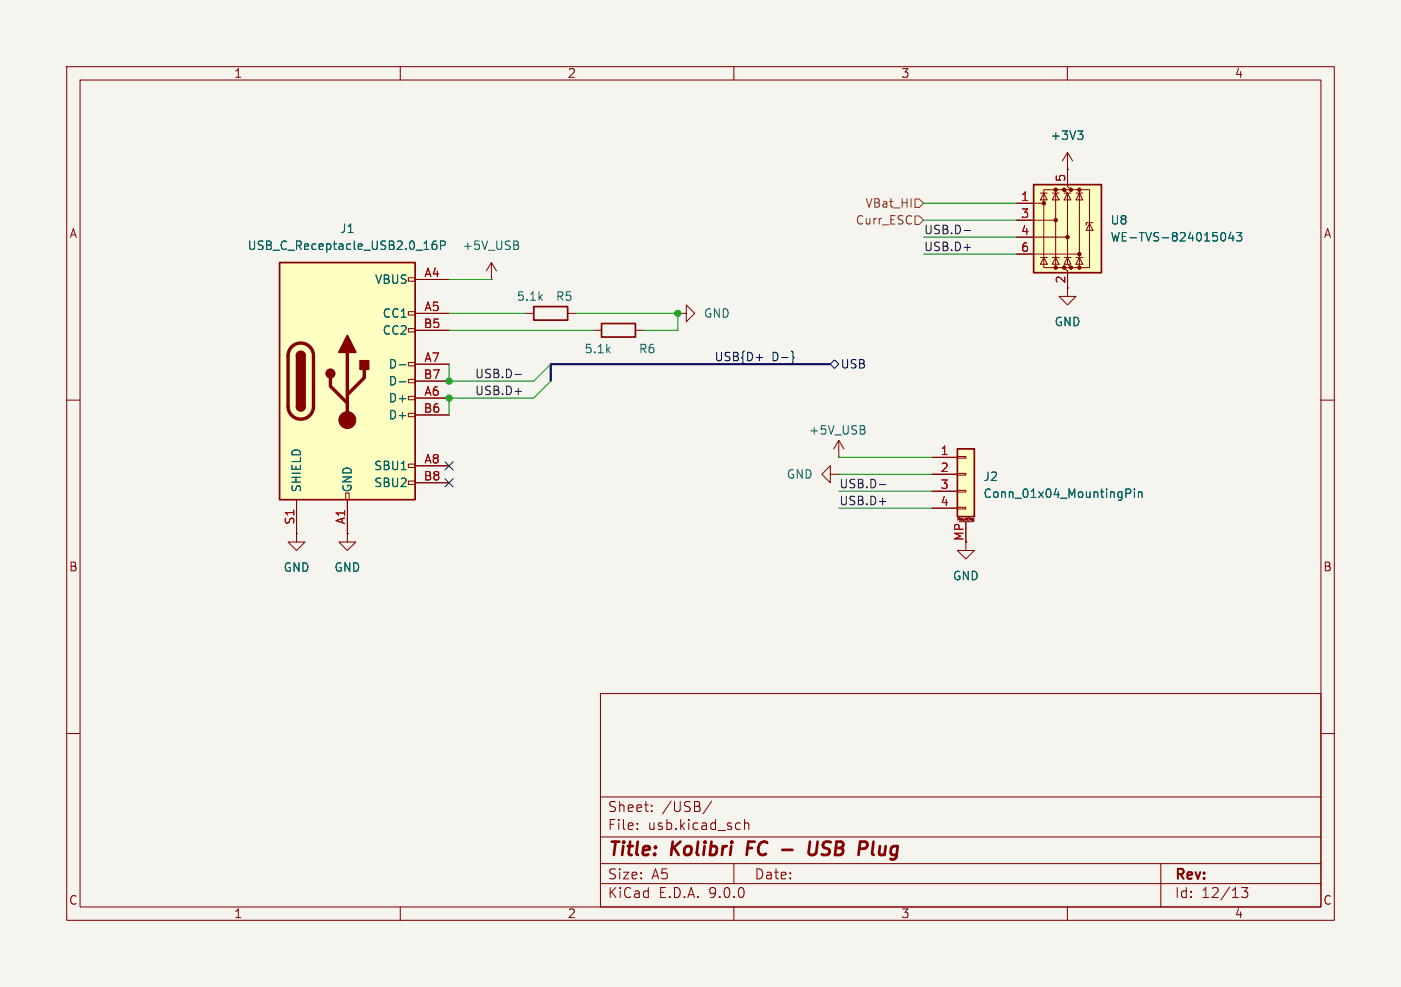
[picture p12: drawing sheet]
<svg xmlns="http://www.w3.org/2000/svg" width="210mm" height="148mm" viewBox="0 0 210 148" stroke-linecap="round" stroke-linejoin="round" font-family="sans-serif">
<path d="M0 0h210v148h-210z" fill="#f5f4ef" stroke="#f5f4ef" stroke-width=".15"/>
<g fill="none" stroke="#840000" stroke-width=".15">
<path d="M10 10h190v128h-190zM12 12h186v124h-186zM60 10v2M110 10v2M160 10v2M10 60h2M198 60h2M10 110h2M90 104h108v32h-108zM90 119.5h108M198 110h2M60 136v2"/>
<path d="M90 132.5h108M90 129.5h108M90 125.5h108M95.5 124.2v.2M95.5 123.5v.1M97.7 121.5v.2M97.7 120.8v.1M106.7 120.1l-1.3 1.9M110 136v2M110 129.5v3M110.8 123.4l.2 .1M111 124.3l-.2 .1"/>
<path d="M111.6 122.9v1.5M111.6 123.5a.37 .37 0 0 1 .7 .1v.8M160 136v2M174 129.5v6.5M186.1 133.1h.9l-.5 .6a.41 .41 0 0 1 .5 .2v.4l-.1 .2-.6 .1-.2-.2"/>
</g>
<path d="M112.2 126.2l-.3 2M117.3 127.4h1.5M121.4 126.2l-.2 1.6 .2 .3a.66 .66 0 0 0 1-.3l.2-1.6M130.9 126.2l-.2 1.7 .3 .3" fill="none" stroke="#840000" stroke-width=".4"/>
<path d="M154.9 27.7h10.2v13.2h-10.2z" fill="#ffffc2"/>
<g fill="#840000" stroke="#840000" stroke-width=".15">
<circle cx="156.5" cy="30.5" r=".25"/>
<circle cx="158.2" cy="28.4" r=".25"/>
<circle cx="158.2" cy="33" r=".25"/>
<circle cx="158.2" cy="40.1" r=".25"/>
<circle cx="159.5" cy="28.4" r=".25"/>
<circle cx="159.5" cy="40.1" r=".25"/>
<circle cx="160" cy="35.6" r=".25"/>
<circle cx="160.5" cy="28.4" r=".25"/>
<circle cx="160.5" cy="40.1" r=".25"/>
<circle cx="161.8" cy="28.4" r=".25"/>
<circle cx="161.8" cy="38.1" r=".25"/>
<circle cx="161.8" cy="40.1" r=".25"/>
</g>
<g fill="none" stroke="#840000" stroke-width=".15">
<path d="M152.4 30.5h4.1M152.4 33h5.8M152.4 35.6h7.6M152.4 38.1h9.4M156 38.6h1M156 29h1M156.5 29l.5 1h-1zM156.5 38.6l.5 1h-1zM157.7 38.6h1M157.7 29h1M158.2 29l.5 1h-1zM158.2 38.6l.5 1h-1z"/>
<path d="M158.2 28.4h-1.7v11.7h1.7M159.5 28.4h2.3v11.7h-1.3M159.5 28.4h-1.3v11.7h1.3l.5 .5v3.9h1.3l-1.3 1.2-1.3-1.2h1.3M159.5 28.4l.5 .6v10.6l.5 .5M159.5 38.6h1M159.5 29h1M160 29l.5 1h-1zM160 38.6l.5 1h-1zM160 25.4v2.5l.5 .5M161.3 38.6h1M161.3 29h1M161.8 38.6l.5 1h-1z"/>
<path d="M161.8 28.4h1.5v11.7h-1.5M161.8 29l.5 1h-1zM163.3 33.5l.5 1h-1zM163.8 33.4h-1v.4M159.5 40.1h1M44.4 80v1.3h1.3l-1.3 1.3-1.2-1.3h1.2M44.4 80h.1M52.1 80v1.3h1.2l-1.2 1.3-1.3-1.3h1.3M52.1 80h.1"/>
</g>
<path d="M154.9 27.7h10.2v13.2h-10.2z" fill="none" stroke="#840000" stroke-width=".25"/>
<path d="M183.2 34.9h.1a.69 .69 0 0 1 .5 .5 .69 .69 0 0 1-.3 .7h-.3M184.5 34.8l-.3 .9h.8M184.8 35.3v.8M185.3 34.9h.8l-.4 .5 .4 .1v.5l-.2 .1h-.4l-.2-.1" fill="none" stroke="#006464" stroke-width=".15"/>
<path d="M41.9 39.4h20.3v35.5h-20.3z" fill="#ffffc2"/>
<g fill="none" stroke="#840000" stroke-width=".15">
<path d="M160 25.4h.1M160 22.9l-.7 1.2M160 22.9l.8 1.2M160 22.9v2.5M61.2 41.7h1v.5h-1zM61.2 46.7h1v.5h-1zM61.2 49.3h1v.5h-1zM61.2 54.4h1v.5h-1zM61.2 56.9h1v.5h-1zM61.2 59.4h1v.5h-1zM62.2 41.9h5.1M62.2 47h5.1"/>
<path d="M62.2 49.5h5.1M62.2 54.6h5.1M62.2 57.2h5.1M62.2 59.7h5.1M44.4 74.9v5.1M51.8 73.9h.5v1h-.5zM52.1 74.9v5.1M61.2 62h1v.5h-1zM61.2 69.6h1v.5h-1zM61.2 72.1h1v.5h-1zM62.2 62.2h5.1M62.2 69.9h5.1"/>
<path d="M62.2 72.4h5.1"/>
</g>
<path d="M41.9 39.4h20.3v35.5h-20.3zM44.4 53.3a.64 .64 0 0 1 .7-.6 .64 .64 0 0 1 .6 .6M44.4 61a.64 .64 0 0 0 .7 .6 .64 .64 0 0 0 .6-.6" fill="none" stroke="#840000" stroke-width=".25"/>
<path d="M43.7 52a1.9 1.9 0 0 1 2.1-.4 1.9 1.9 0 0 1 1.2 1.7v7.7a1.91 1.91 0 0 1-1.9 1.9 1.91 1.91 0 0 1-1.9-1.9v-7.8a1.9 1.9 0 0 1 .5-1.2zM49.5 56.6v1.3l2.6 2.6M52.1 52.8v10.2M54.6 55.4v1.2l-2.5 2.6" fill="none" stroke="#840000" stroke-width=".51"/>
<g fill="#840000" stroke="#840000" stroke-width=".25">
<path d="M44.4 53.3h1.3v7.7h-1.3z"/>
<path d="M44.6 52.9a.64 .64 0 0 1 .7-.1 .64 .64 0 0 1 .4 .5h-1.3z"/>
<path d="M44.4 61h1.3a.64 .64 0 0 1-.6 .6 .64 .64 0 0 1-.7-.6z"/>
<path d="M52.1 50.3l1.2 2.5h-2.5z"/>
<path d="M54 54.1h1.2v1.3h-1.2z"/>
<circle cx="49.5" cy="56" r=".63"/>
</g>
<circle cx="52.1" cy="63" r="1.27" fill="#840000" stroke="#840000" stroke-width=".15"/>
<path d="M161.5 19.6h.8l-.4 .5M65.4 36.1a.5 .5 0 0 0-.6 .6v.5l.1 .1 .4 .1 .1-.1 .1-.4-.1-.2-.4-.1-.2 .3M66 36.8l.6-.1 .2-.1-.1-.3-.2-.2h-.5v1.3M162.1 20.1l.2 .3v.3l-.2 .2M59.8 54.7h1M59.8 57.2h1" fill="none" stroke="#006464" stroke-width=".15"/>
<path d="M143.5 67.3h2.5v10.2h-2.5z" fill="#ffffc2"/>
<path d="M80 46h5.1v2h-5.1zM90.2 48.5h5v2h-5zM143.5 67.3h2.5v10.2h-2.5z" fill="none" stroke="#840000" stroke-width=".25"/>
<g fill="none" stroke="#840000" stroke-width=".15">
<path d="M73.7 39.4l-.8 1.2M73.7 39.4l.7 1.2M73.7 39.4v2.5M152.4 30.5h2.5M152.4 33h2.5M152.4 35.6h2.5M152.4 38.1h2.5M160 25.4h.1M160 25.4v2.5M62.2 49.5h5.1M62.2 47h5.1M62.2 41.9h5.1"/>
<path d="M62.2 54.6h5.1M62.2 57.2h5.1M62.2 59.7h5.1M73.7 41.9h.1M78.7 47h1.3M85.1 47h1.3M88.9 49.5h1.3M95.2 49.5h1.3M101.6 47h1.3v-1.3l1.2 1.3-1.2 1.3v-1.3M101.6 47h.1M160 40.6v2.6M44.4 74.9v5.1"/>
<path d="M52.1 74.9v5.1M62.2 62.2h5.1M62.2 69.9h5.1M62.2 72.4h5.1M124.5 71.1v-1.2l-1.3 1.2 1.3 1.3v-1.3h1.2M125.7 71.1h.1M125.7 68.6h.1M125.7 66l-.7 1.3M125.7 66l.8 1.3M125.7 66v2.6M139.7 68.6h3.8M139.7 71.1h3.8"/>
<path d="M139.7 73.7h3.8M139.7 76.2h3.8M143.5 68.5h1.3v.2h-1.3zM143.5 71h1.3v.2h-1.3zM143.5 73.5h1.3v.3h-1.3zM143.5 76.1h1.3v.2h-1.3zM143.6 78v-.4l.1 .3 .1-.3v.4M143.8 78.2h2M144.8 78.2v4.4h1.2l-1.2 1.2-1.3-1.2h1.3M145.1 77.6v.4M145.3 77.6h.1M145.8 78h.1"/>
<path d="M145.8 77.8v.2M145.8 78h.2M145.8 77.8h.1M145.8 77.8h.2M146 77.8v.3h-.2M44.4 80h.1M52.1 80h.1"/>
</g>
<g fill="none" stroke="#006464" stroke-width=".15">
<path d="M161.5 19.6h.8l-.4 .5M65.4 36.1a.5 .5 0 0 0-.6 .6v.5l.1 .1 .4 .1 .1-.1 .1-.4-.1-.2-.4-.1-.2 .3M66 36.8l.6-.1 .2-.1-.1-.3-.2-.2h-.5v1.3M77.4 36.7a.34 .34 0 0 1 .4 .4 .34 .34 0 0 1-.3 .3M77.6 36.2l.1 .2-.1 .3M162.1 20.1l.2 .3v.3l-.2 .2M183.2 34.9h.1a.69 .69 0 0 1 .5 .5 .69 .69 0 0 1-.3 .7h-.3M184.5 34.8l-.3 .9h.8M184.8 35.3v.8M185.3 34.9h.8l-.4 .5 .4 .1v.5l-.2 .1h-.4l-.2-.1M59.8 54.7h1M59.8 57.2h1"/>
<path d="M129.4 64.4a.34 .34 0 0 1 .3 .3 .34 .34 0 0 1-.3 .4M129.5 63.9l.1 .2-.1 .3M168.8 74l.6-.1 .1-.2-.1-.3-.1-.1h-.5v1.3M170 73.3v.1M170 73.7v.9M170.7 73.7v.9M170.7 73.9l.1-.2 .3 .1 .1 .8"/>
</g>
<path d="M137.2 29.8h.6l.6 .7-.6 .6h-.6zM137.2 32.4h.6l.6 .6-.6 .7h-.6z" fill="none" stroke="#725600" stroke-width=".15"/>
<path d="M113.4 53.6h.9M118.7 52.6l.2 .2v.6l.1 .2-.1 .2v.6l-.2 .2M124.5 54.6l.6-.6 .6 .6-.6 .6zM66.7 69.2l1.2 1.3M66.7 71.8l1.2 1.2M67.9 69.2l-1.2 1.3M67.9 71.8l-1.2 1.2" fill="none" stroke="#000084" stroke-width=".15"/>
<path d="M144.5 34.6h1M144.5 37.1h1M77.2 58.7h1M77.2 56.2h1M131.8 72.7h1M131.8 75.2h1" fill="none" stroke="#0f0f0f" stroke-width=".15"/>
<path d="M124.5 54.6h-42v2.6" fill="none" stroke="#000084" stroke-width=".3"/>
<g fill="none" stroke="#009600" stroke-width=".15">
<path d="M138.4 35.6h14M138.4 33h14M138.4 30.5h14M138.4 38.1h14M67.3 47h11.4M67.3 49.5h21.6M67.3 41.9h6.4M67.3 54.6v2.6h12.7l2.5-2.6M82.5 57.2l-2.5 2.5h-12.7v2.5M86.4 47h15.2v2.5h-5.1M125.7 73.7h14M125.7 76.2h14"/>
<path d="M125.7 71.1h14M125.7 68.6h14"/>
</g>
<g fill="#009600" stroke="#009600" stroke-width=".15">
<circle cx="67.3" cy="59.7" r=".46"/>
<circle cx="67.3" cy="57.2" r=".46"/>
<circle cx="101.6" cy="47" r=".46"/>
</g>
<g font-size="2.8" fill="#840000">
<text x="91" y="128.9">Title:</text>
<text x="100.7" y="128.9">Kolibri</text>
<text x="112.8" y="128.9">FC</text>
<text x="123.6" y="128.9">USB</text>
<text x="132" y="128.9">Plug</text>
</g>
<g font-size="2.1" fill="#840000">
<text x="91" y="124.7">File:</text>
<text x="91" y="122">Sheet:</text>
<text x="97.1" y="124.7">usb.kicad_sch</text>
<text x="99.2" y="122">/USB/</text>
<text x="91" y="134.9">KiCad</text>
<text x="91" y="132.1">Size:</text>
<text x="97.7" y="132.1">A5</text>
<text x="98.7" y="134.9">E.D.A.</text>
<text x="106.3" y="134.9">9.0.0</text>
<text x="113" y="132.1">Date:</text>
<text x="176" y="132.3">Rev:</text>
<text x="176" y="134.9">Id:</text>
<text x="180.1" y="134.9">12/13</text>
</g>
<g font-size="1.8" fill="#840000">
<text x="35" y="11.9">1</text>
<text x="85" y="11.9">2</text>
<text x="135" y="11.9">3</text>
<text x="185" y="11.9">4</text>
<text x="10.3" y="35.9">A</text>
<text x="198.4" y="35.9">A</text>
<text x="10.3" y="85.9">B</text>
<text x="198.3" y="85.9">B</text>
<text x="10.3" y="135.9">C</text>
<text x="35" y="137.9">1</text>
<text x="85" y="137.9">2</text>
<text x="135" y="137.9">3</text>
<text x="185" y="137.9">4</text>
<text x="198.3" y="135.9">C</text>
</g>
<g font-size="1.8" fill="#006464">
<text x="157.4" y="21.2">+3V3</text>
<text x="50.9" y="35.2">J1</text>
<text x="166.4" y="33.9">U8</text>
<text x="37" y="37.7">USB_C_Receptacle_USB2.0_16P</text>
<text x="69.2" y="37.7">+5V_USB</text>
<text x="166.4" y="36.4">WE-TVS-824015043</text>
<text x="56.1" y="42.8">VBUS</text>
<text x="57.3" y="47.9">CC1</text>
<text x="77.4" y="45.3">5.1k</text>
<text x="83.2" y="45.3">R5</text>
<text x="105.4" y="47.9">GND</text>
<text x="57.3" y="50.4">CC2</text>
<text x="87.5" y="53.2">5.1k</text>
<text x="95.7" y="53.2">R6</text>
<text x="158" y="49.1">GND</text>
<text x="58.2" y="55.5">D-</text>
<text x="58.2" y="58">D-</text>
<text x="58.2" y="60.6">D+</text>
<text x="58.2" y="63.1">D+</text>
<text x="121.2" y="65.4">+5V_USB</text>
<text x="56" y="70.7">SBU1</text>
<text x="117.8" y="72">GND</text>
<text x="45.3" y="73.9" transform="rotate(-90 45.3 73.9)">SHIELD</text>
<text x="52.9" y="73.9" transform="rotate(-90 52.9 73.9)">GND</text>
<text x="56" y="73.3">SBU2</text>
<text x="147.3" y="72.3">J2</text>
<text x="147.3" y="74.9">Conn_01x04_MountingPin</text>
<text x="42.4" y="86">GND</text>
<text x="50" y="86">GND</text>
<text x="142.7" y="87.2">GND</text>
</g>
<g font-size="1.8" fill="#a90000">
<text x="159.8" y="27.4" transform="rotate(-90 159.8 27.4)">5</text>
<text x="153" y="30.2">1</text>
<text x="153" y="32.8">3</text>
<text x="153" y="35.3">4</text>
<text x="63.5" y="41.7">A4</text>
<text x="153" y="37.8">6</text>
<text x="63.5" y="46.7">A5</text>
<text x="159.8" y="42.6" transform="rotate(-90 159.8 42.6)">2</text>
<text x="63.4" y="49.3">B5</text>
<text x="63.4" y="56.9">B7</text>
<text x="63.5" y="54.4">A7</text>
<text x="63.5" y="59.4">A6</text>
<text x="63.4" y="62">B6</text>
<text x="63.5" y="69.6">A8</text>
<text x="140.9" y="68.3">1</text>
<text x="140.9" y="70.9">2</text>
<text x="63.4" y="72.1">B8</text>
<text x="140.9" y="73.4">3</text>
<text x="140.9" y="75.9">4</text>
<text x="44.2" y="78.8" transform="rotate(-90 44.2 78.8)">S1</text>
<text x="51.8" y="78.7" transform="rotate(-90 51.8 78.7)">A1</text>
<text x="144.5" y="81.2" transform="rotate(-90 144.5 81.2)">MP</text>
</g>
<g font-size="1.8" fill="#725600">
<text x="128.2" y="33.9">Curr_ESC</text>
<text x="129.6" y="31.3">VBat_HI</text>
</g>
<g font-size="1.8" fill="#0f0f0f">
<text x="138.4" y="35.2">USB.D-</text>
<text x="138.4" y="37.8">USB.D+</text>
<text x="71.1" y="59.3">USB.D+</text>
<text x="71.1" y="56.8">USB.D-</text>
<text x="125.7" y="73.3">USB.D-</text>
<text x="125.7" y="75.9">USB.D+</text>
</g>
<g font-size="1.8" fill="#000084">
<text x="107" y="54.3">USB{D+</text>
<text x="115.7" y="54.3">D-}</text>
<text x="125.9" y="55.5">USB</text>
</g>
<text font-size=".5" fill="#840000" x="143.3" y="78.3">Mounting</text>
</svg>
